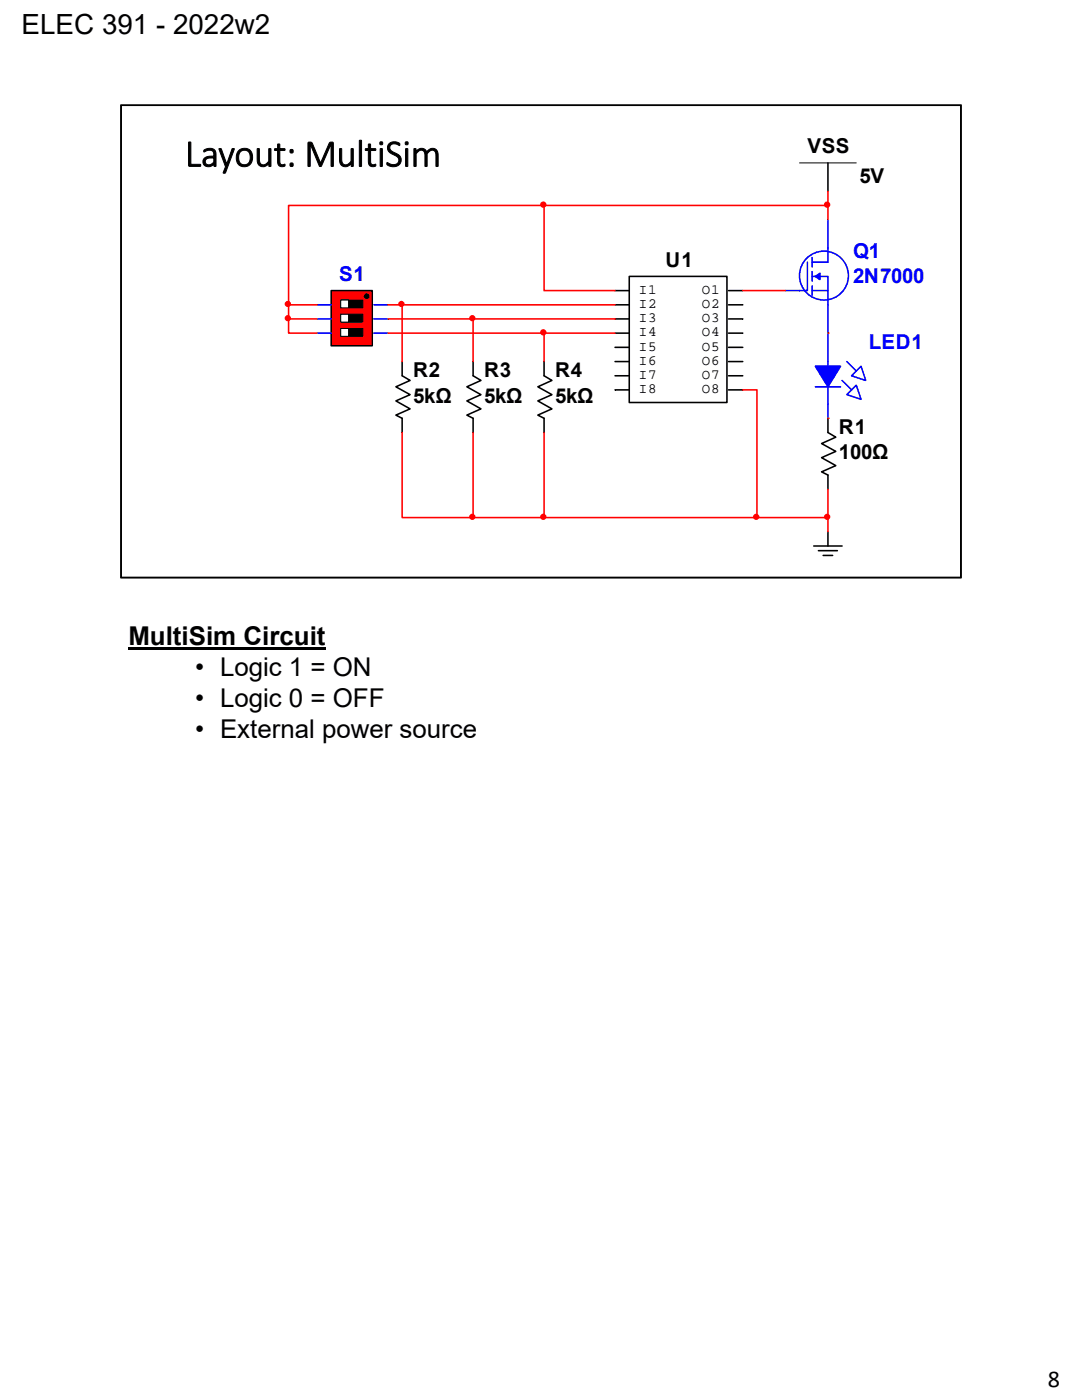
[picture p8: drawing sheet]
<svg xmlns="http://www.w3.org/2000/svg" width="216mm" height="279mm" viewBox="0 0 216 279" stroke-linecap="round" stroke-linejoin="round" font-family="sans-serif">
<g fill="none" stroke="#00f" stroke-width=".31">
<path d="M161.1 52.3v5.7h-1.6M162.1 58h3.1v2.8M162.1 55.2h3.1v2.8M162.1 51.4v1.9M162.1 54.2v1.9M162.1 57v1.9M165.2 49.5v2.8h-3.1"/>
<circle cx="164.4" cy="55" r="4.9"/>
</g>
<path d="M162.7 55.2l.9-.7v1.3z" fill-rule="evenodd" fill="#00f" stroke="#00f" stroke-width=".31"/>
<path d="M165.2 43.8v5.7" fill="none" stroke="#00f" stroke-width=".31"/>
<path d="M156.7 58h2.8" fill="none" stroke="#00f" stroke-width=".31"/>
<path d="M162.7 77.2h5M165.2 60.8v5.7M165.2 72.2v8.4M168 75.9l1.9 1.9M169 78.8l1.9-1.9 .9 2.8zM169 72.2l1.9 1.8M171.8 73.1l.9 2.8-2.8-.9z" fill="none" stroke="#00f" stroke-width=".31"/>
<path d="M162.7 73.1h5l-2.5 4.1z" fill-rule="evenodd" fill="#00f" stroke="#00f" stroke-width=".31"/>
<path d="M165.2 66.5v5.7" fill="none" stroke="#00f" stroke-width=".31"/>
<path d="M165.2 80.6v2.9" fill="none" stroke="#00f" stroke-width=".31"/>
<g fill="none" stroke="#000" stroke-width=".31">
<path d="M165.2 32.5v5.7M122.7 58h2.9M125.6 55.2h19.5v25.1h-19.5zM145.4 58h2.8M122.7 60.8h2.9M122.7 63.6h2.9M122.7 66.5h2.9M122.7 69.3h2.9M122.7 72.2h2.9M122.7 75h2.9M122.7 77.8h2.9M145.4 60.8h2.8"/>
<path d="M145.4 63.6h2.8M145.4 66.5h2.8M145.4 69.3h2.8M145.4 72.2h2.8M145.4 75h2.8M145.4 77.8h2.8M165.2 83.5v2.8l1.6 .9-2.9 1.3 2.9 1.6-2.9 1.2 2.9 1.6-2.9 1.3 1.3 .6v2.8M162.4 109h5.6M163.3 109.9h3.8M164.3 110.8h1.8M165.2 106.1v2.9"/>
</g>
<path d="M159.5 32.5h11.4" fill="none" stroke="#000" stroke-width=".2"/>
<g fill="#f00" stroke="#f00" stroke-width=".31">
<circle cx="165" cy="40.8" r=".48"/>
<circle cx="165.1" cy="103.1" r=".47"/>
</g>
<path d="M66.1 58h8.2v11h-8.2z" fill-rule="evenodd" fill="#f00" stroke="#000" stroke-width=".31"/>
<path d="M68 59.9h4.4v1.5h-4.4z" fill-rule="evenodd" fill="#000" stroke="#000" stroke-width=".2"/>
<path d="M68 59.9h1.6v1.5h-1.6z" fill-rule="evenodd" fill="#fff" stroke="#000" stroke-width=".2"/>
<path d="M68 62.7h4.4v1.6h-4.4z" fill-rule="evenodd" fill="#000" stroke="#000" stroke-width=".2"/>
<path d="M68 62.7h1.6v1.6h-1.6z" fill-rule="evenodd" fill="#fff" stroke="#000" stroke-width=".2"/>
<path d="M68 65.6h4.4v1.5h-4.4z" fill-rule="evenodd" fill="#000" stroke="#000" stroke-width=".2"/>
<path d="M68 65.6h1.6v1.5h-1.6z" fill-rule="evenodd" fill="#fff" stroke="#000" stroke-width=".2"/>
<circle cx="73.2" cy="59.1" r=".47" fill="#000" stroke="#000" stroke-width=".2"/>
<path d="M63.3 60.8h2.8" fill="none" stroke="#00f" stroke-width=".31"/>
<path d="M63.3 63.6h2.8" fill="none" stroke="#00f" stroke-width=".31"/>
<path d="M63.3 66.5h2.8" fill="none" stroke="#00f" stroke-width=".31"/>
<path d="M74.6 66.5h2.8" fill="none" stroke="#00f" stroke-width=".31"/>
<path d="M74.6 63.6h2.8" fill="none" stroke="#00f" stroke-width=".31"/>
<path d="M74.6 60.8h2.8" fill="none" stroke="#00f" stroke-width=".31"/>
<g fill="#f00" stroke="#f00" stroke-width=".31">
<circle cx="108.4" cy="40.8" r=".48"/>
<circle cx="57.4" cy="63.5" r=".47"/>
<circle cx="57.4" cy="60.7" r=".47"/>
<circle cx="80.1" cy="60.7" r=".47"/>
<circle cx="94.3" cy="63.5" r=".47"/>
<circle cx="108.4" cy="66.3" r=".48"/>
<circle cx="94.3" cy="103.1" r=".47"/>
<circle cx="108.4" cy="103.1" r=".47"/>
<circle cx="150.9" cy="103.1" r=".47"/>
</g>
<path d="M80.2 72.2v2.8l1.6 .9-2.8 1.3 2.8 1.6-2.8 1.2 2.8 1.6-2.8 1.2 1.2 .7v2.8M94.4 72.2v2.8l1.6 .9-2.8 1.3 2.8 1.6-2.8 1.2 2.8 1.6-2.8 1.2 1.2 .7v2.8M108.6 72.2v2.8l1.5 .9-2.8 1.3 2.8 1.6-2.8 1.2 2.8 1.6-2.8 1.2 1.3 .7v2.8" fill="none" stroke="#000" stroke-width=".31"/>
<g fill="#f00">
<circle cx="165.2" cy="66.5" r=".16"/>
<circle cx="165.2" cy="83.5" r=".16"/>
</g>
<g fill="none" stroke="#f00" stroke-width=".31">
<path d="M165.2 38.2v5.6M108.6 41h-51v22.6h5.7M148.2 58h8.5M165.2 41h-56.6v17h14.1M57.6 63.6v2.9h5.7M57.6 60.8h5.7M77.4 60.8h45.3M77.4 63.6h45.3M77.4 66.5h45.3M80.2 60.8v11.4M94.4 63.6v8.6M108.6 66.5v5.7"/>
<path d="M148.2 77.8h2.8v25.5M80.2 86.3v17h14.2M94.4 86.3v17h14.2M108.6 86.3v17M165.2 97.6v8.5M108.6 103.3h56.6"/>
</g>
<g fill="#000">
<path d="M25.6 129.2h39.3v.6h-39.3z"/>
<path d="M24 20.9h167.9v94.5h-167.9zM24.2 21.2l.1-.2v94.3l-.1-.2h167.5l-.1 .2v-94.3l.1 .2z"/>
</g>
<text font-size="7.7" x="36.9" y="33.2">Layout: MultiSim</text>
<text font-size="5.5" x="4.3" y="6.8">ELEC 391 - 2022w2</text>
<g font-size="5.2">
<text x="25.6" y="128.6">MultiSim Circuit</text>
<text x="38.9" y="134.8">• Logic 1 = ON</text>
<text x="38.9" y="141">• Logic 0 = OFF</text>
<text x="38.9" y="147.3">• External power source</text>
</g>
<text font-size="4.8" x="209.1" y="276.7">8</text>
<g font-size="4.1">
<text x="161.1" y="30.6">VSS</text>
<text x="171.5" y="36.6">5V</text>
<text x="132.8" y="53.3">U1</text>
<text x="82.5" y="75.3">R2</text>
<text x="96.6" y="75.3">R3</text>
<text x="110.8" y="75.3">R4</text>
<text x="82.5" y="80.3">5kΩ</text>
<text x="96.6" y="80.3">5kΩ</text>
<text x="110.8" y="80.3">5kΩ</text>
<text x="167.4" y="86.6">R1</text>
<text x="167.4" y="91.7">100Ω</text>
</g>
<g font-size="4.1" fill="#00f">
<text x="170.2" y="51.4">Q1</text>
<text x="67.7" y="56.1">S1</text>
<text x="170.2" y="56.4">2N7000</text>
<text x="173.4" y="69.6">LED1</text>
</g>
<g font-size="2.8">
<text x="127.4" y="58.6">I1</text>
<text x="140" y="58.6">O1</text>
<text x="127.4" y="61.5">I2</text>
<text x="127.4" y="64.3">I3</text>
<text x="140" y="64.3">O3</text>
<text x="140" y="61.5">O2</text>
<text x="127.4" y="67.1">I4</text>
<text x="127.4" y="70">I5</text>
<text x="140" y="70">O5</text>
<text x="140" y="67.1">O4</text>
<text x="127.4" y="72.8">I6</text>
<text x="127.4" y="75.6">I7</text>
<text x="140" y="75.6">O7</text>
<text x="140" y="72.8">O6</text>
<text x="127.4" y="78.5">I8</text>
<text x="140" y="78.5">O8</text>
</g>
</svg>
